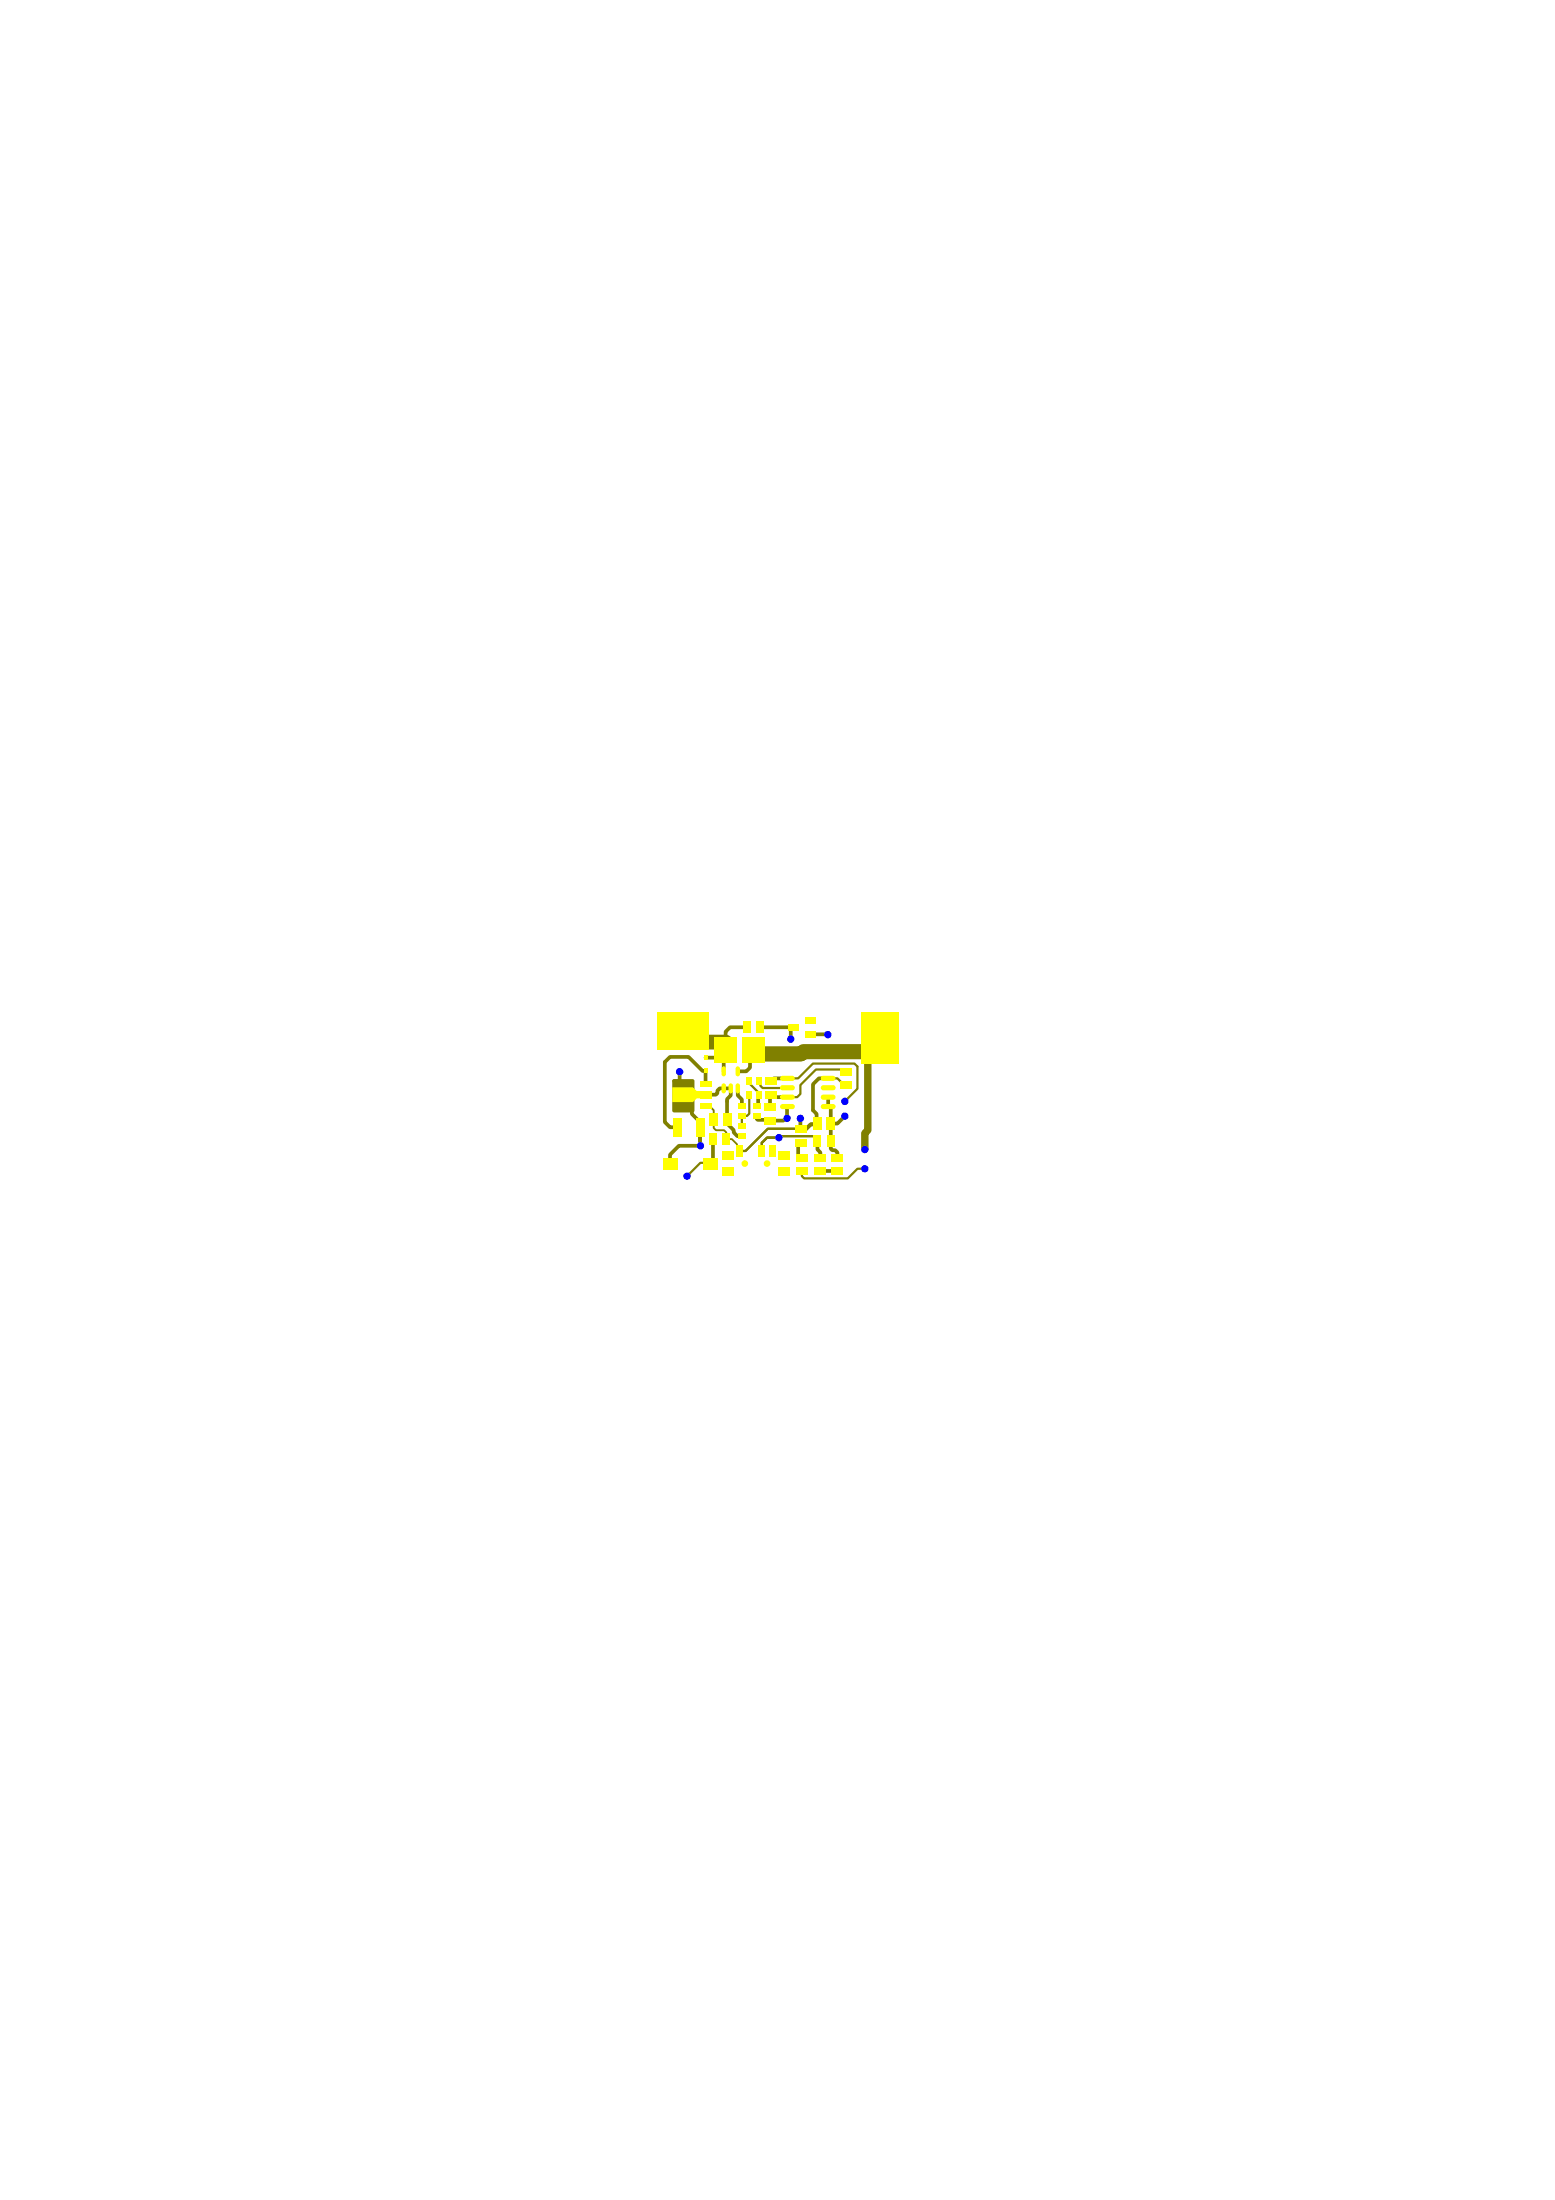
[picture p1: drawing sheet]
<svg xmlns="http://www.w3.org/2000/svg" width="210mm" height="297mm" viewBox="0 0 210 297" stroke-linecap="round" stroke-linejoin="round" font-family="sans-serif">
<path d="M92.2 139.2v1.5h5.7v.9M117.1 142h-8.7l-.3 .3h-6.5" fill="none" stroke="#808000" stroke-width="2"/>
<path d="M117.1 141.8v10.8l-.4 .4v2.2" fill="none" stroke="#808000" stroke-width="1"/>
<g fill="none" stroke="#808000" stroke-width=".5">
<path d="M100.8 138.7h-2.3l-.6 .6v2.3M102.6 138.7h4.5M109.4 139.7h2.3M93.4 147.8v2.6l1.1 1.1v3.2M95.2 144.6h-.4l-1.9-1.9h-2.5l-.7 .7v8.1l.7 .7h1M95.2 142.8h2.5v1.9M98.1 148.7v3l.9 .9v.3l.5 .5h.6M99.6 147v.9l.5 .6v.8M101.6 142.3v.2l-.1-.1h-.3v1.8l-.5 .5h-1.1M102.4 147.8l-.1-.1v1.6h-.2M104 147.8l-.1 .1v1.6M106.2 148.1h.1"/>
<path d="M107.7 154.3v2h.5M108 151v1.5M109.7 149.9l.5 .5v1.3M110.3 154.1v1.1l.4 .4v.7M110.7 158.1h2.3M111.8 148.1v1.3h.3v2.3M112.1 151.7v3.4l.2 .2h.4l.3 .3v.7M114 150.7l-1 1h-.9"/>
</g>
<path d="M96.3 151.1v1.2l.3 .3h1.1l.3 .3v.9" fill="none" stroke="#808000" stroke-width=".25"/>
<path d="M101.1 147.8v-.3v2.9l-.3 .3h-.7v1.3M101.1 146v.2l1.3 1.3v.3M102.4 146v.1h.2v.5l.3 .3h3.4M105.1 153.6v-.2h5.1l.1 .1v.6M106.3 145.6h1.4l2-2h5.6l.4 .4v3l-1.7 1.7M108 152.5l-.8-.1h-3.6l-3 3h-.8M116.7 157.8h-1l-1.3 1.3h-5.9l-.3-.3v-.7" fill="none" stroke="#808000" stroke-width=".3"/>
<g fill="#00f">
<circle cx="94.5" cy="154.7" r=".5"/>
<circle cx="116.7" cy="157.8" r=".5"/>
<circle cx="116.7" cy="155.2" r=".5"/>
<circle cx="111.7" cy="139.7" r=".5"/>
</g>
<g fill="#ff0">
<path d="M94.5 148.9h1.6v.8h-1.6z"/>
<path d="M94.5 145.9h1.6v.8h-1.6z"/>
<path d="M103.8 154.6h.9v1.5h-.9z"/>
<path d="M105 157.6h1.5v1.2h-1.5z"/>
<path d="M105 155.4h1.5v1.2h-1.5z"/>
<path d="M97.5 157.6h1.5v1.2h-1.5z"/>
<path d="M97.5 155.4h1.5v1.2h-1.5z"/>
<path d="M95.8 150.3h1.1v1.7h-1.1z"/>
<path d="M97.6 150.3h1.1v1.7h-1.1z"/>
<path d="M89.4 156.4h2v1.5h-2z"/>
<path d="M88.7 136.7h7v5h-7z"/>
<path d="M111.6 153.3h1v1.5h-1z"/>
<path d="M112.3 157.6h1.5v1h-1.5z"/>
<path d="M112.3 155.8h1.5v1h-1.5z"/>
<path d="M105.3 145.4l.3-.2h1.3a.35 .35 0 0 1 .4 .4 .35 .35 0 0 1-.4 .3h-1.3a.35 .35 0 0 1-.3-.5z"/>
<path d="M105.3 146.7l.3-.2h1.3a.35 .35 0 0 1 .4 .4 .35 .35 0 0 1-.4 .3h-1.3a.35 .35 0 0 1-.3-.5z"/>
<path d="M105.3 148l.3-.2h1.3a.35 .35 0 0 1 .4 .3 .35 .35 0 0 1-.4 .4h-1.3a.35 .35 0 0 1-.3-.5z"/>
<path d="M105.3 149.2l.3-.1h1.3a.35 .35 0 0 1 .4 .3 .35 .35 0 0 1-.4 .4h-1.3a.35 .35 0 0 1-.3-.6z"/>
<path d="M111 149.1h1.4a.35 .35 0 0 1 .4 .3 .35 .35 0 0 1-.4 .4h-1.3a.35 .35 0 0 1-.3-.3 .35 .35 0 0 1 .2-.4z"/>
<path d="M111 147.8h1.4a.35 .35 0 0 1 .4 .3 .35 .35 0 0 1-.4 .4h-1.3a.35 .35 0 0 1-.3-.3 .35 .35 0 0 1 .2-.4z"/>
<path d="M111 146.6l1.4-.1a.35 .35 0 0 1 .4 .4 .35 .35 0 0 1-.4 .3h-1.3a.35 .35 0 0 1-.3-.2 .35 .35 0 0 1 .2-.4z"/>
<path d="M110.8 145.4l.3-.2h1.3a.35 .35 0 0 1 .4 .4 .35 .35 0 0 1-.4 .3h-1.3a.35 .35 0 0 1-.3-.5z"/>
<path d="M113.5 144.2h1.5v1h-1.5z"/>
<path d="M113.5 146h1.5v1h-1.5z"/>
<path d="M103.3 147.3h1.5v1h-1.5z"/>
<path d="M103.3 145.5h1.5v1h-1.5z"/>
<path d="M111.6 150.9h1.1v1.7h-1.1z"/>
<path d="M100.7 147.3h.7v1h-.7z"/>
<path d="M102 147.3h.8v1h-.8z"/>
<path d="M99.6 149h1.1v.7h-1.1z"/>
<path d="M99.6 150.3h1.1v.7h-1.1z"/>
<path d="M101.6 150.3h1.1v.7h-1.1z"/>
<path d="M101.6 149h1.1v.7h-1.1z"/>
<path d="M100.7 145.5h.7v1h-.7z"/>
<path d="M102 145.5h.8v1h-.8z"/>
<path d="M100.3 138h1v1.5h-1z"/>
<path d="M102.1 138h1v1.5h-1z"/>
<path d="M108.7 139.2h1.4v.9h-1.4z"/>
<path d="M108.7 137.3h1.4v.9h-1.4z"/>
<path d="M106.4 138.3h1.4v.9h-1.4z"/>
<path d="M95 142.5h.5v.6h-.5z"/>
<path d="M95 144.3h.5v.6h-.5z"/>
<path d="M110 155.8h1.5v1h-1.5z"/>
<path d="M110 157.6h1.5v1h-1.5z"/>
<path d="M107.5 157.6h1.5v1h-1.5z"/>
<path d="M107.5 155.8h1.5v1h-1.5z"/>
<circle cx="100.5" cy="157.1" r=".45"/>
<circle cx="103.5" cy="157.1" r=".45"/>
</g>
<text font-size="5.8" fill="#00f" x="97.3" y="159.4">SW1</text>
<text font-size="5.6" fill="#ff0" x="95.5" y="148.9" transform="rotate(-90 95.5 148.9)">U3x2</text>
<text font-size="5.5" fill="#00f" x="105" y="149.5">U2</text>
<text font-size="5.1" fill="#00f" x="90.5" y="149.6">U3</text>
<text font-size="5" fill="#ff0" x="120.5" y="143.7" transform="rotate(-90 120.5 143.7)">J6x1</text>
<text font-size="4.1" fill="#ff0" x="96.9" y="147.3">U11</text>
<text font-size="3.8" fill="#00f" x="89.3" y="158.5">SW2</text>
<text font-size="3.6" fill="#00f" x="106.1" y="140">Z1</text>
<g font-size="3.3" fill="#ff0">
<text x="99.2" y="143.6" transform="rotate(-90 99.2 143.6)">R13x2</text>
<text x="102.9" y="143.6" transform="rotate(-90 102.9 143.6)">R13x1</text>
<text x="102.9" y="151.6">R15</text>
<text x="107.1" y="154.6">R6</text>
</g>
<text font-size="3.2" fill="#ff0" x="90.6" y="153.4">C3</text>
<text font-size="2.5" fill="#ff0" x="99.4" y="153.6">C31</text>
<text font-size="2.2" fill="#ff0" x="96.6" y="158" transform="rotate(-90 96.6 158)">SW2x2</text>
<text font-size="2" fill="#ff0" x="95.5" y="154.5">R9</text>
<text font-size="1.7" fill="#ff0" x="108.8" y="153.1" transform="rotate(-90 108.8 153.1)">R6x2</text>
<text font-size="1.2" fill="#ff0" x="110.8" y="154.9" transform="rotate(-90 110.8 154.9)">R8x2 C18x2</text>
<g font-size="1.1" fill="#ff0">
<text x="100.2" y="156.2" transform="rotate(-90 100.2 156.2)">SW1x1</text>
<text x="103.2" y="156.2" transform="rotate(-90 103.2 156.2)">SW1x2</text>
</g>
</svg>
